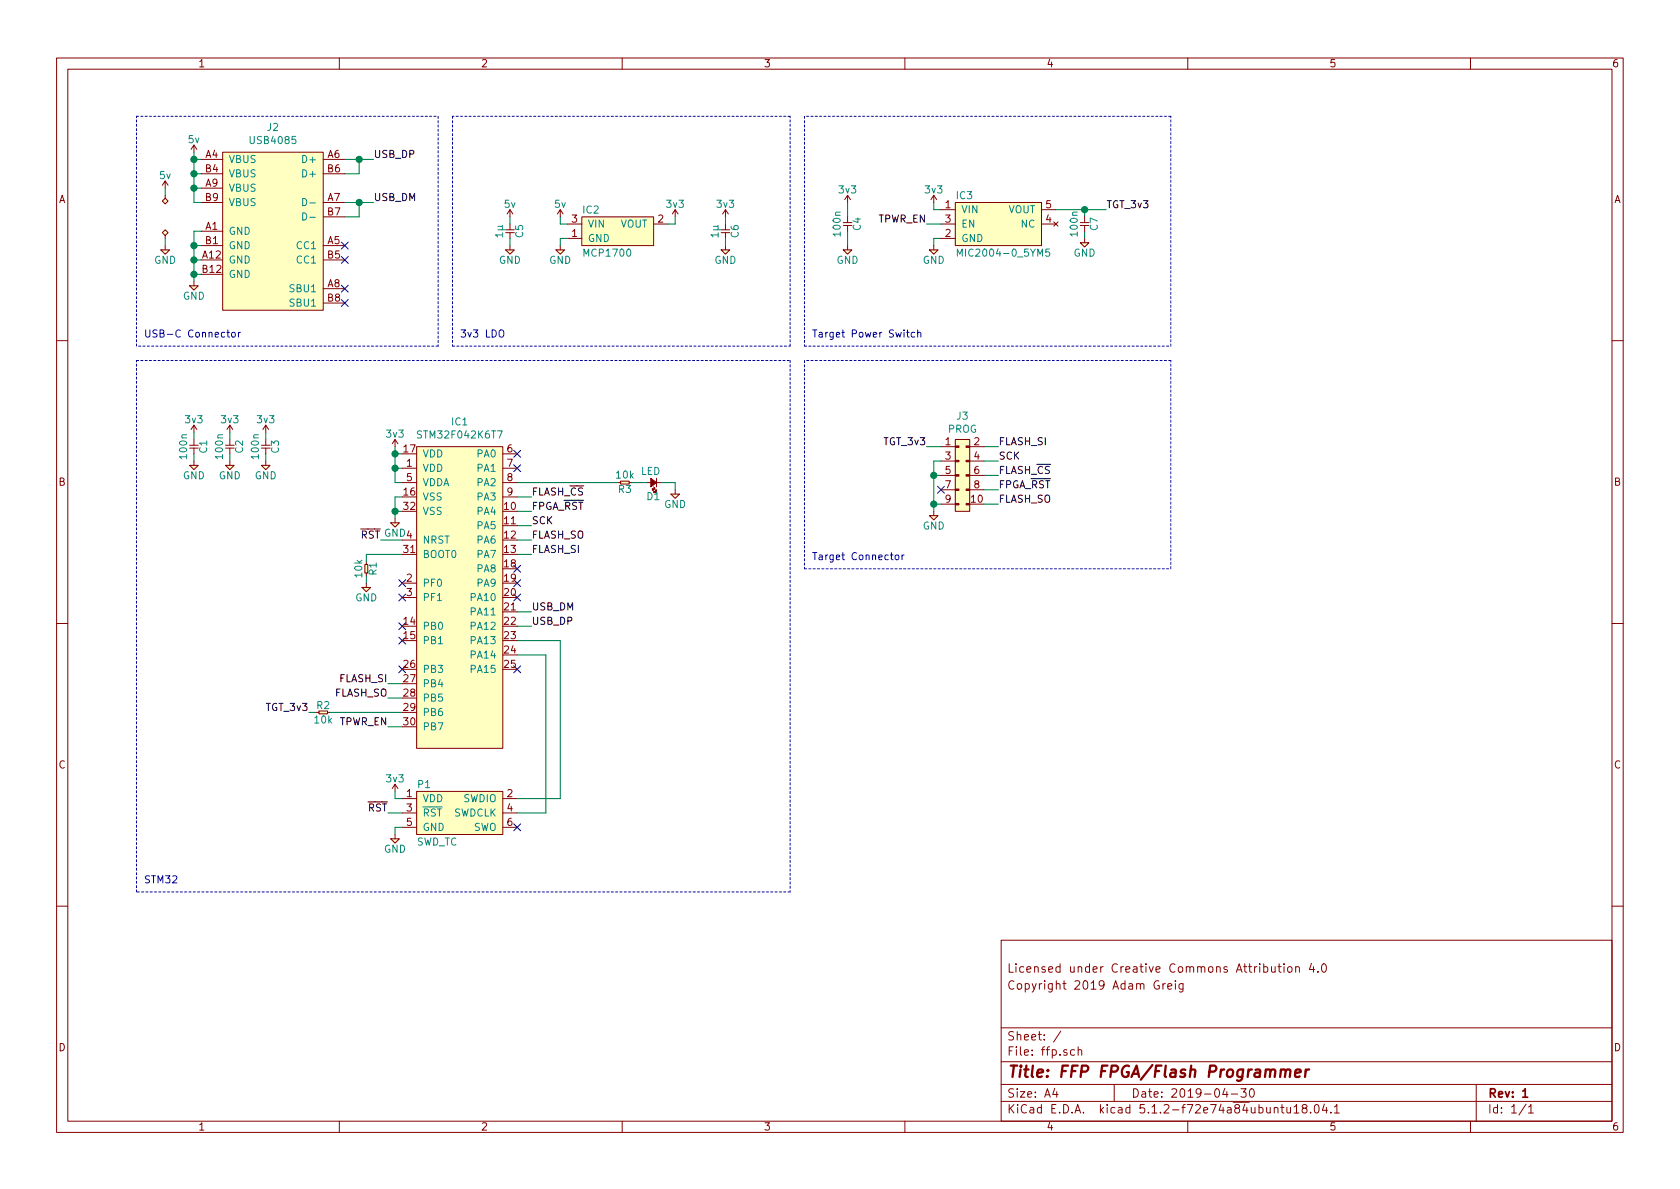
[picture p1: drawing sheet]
EESchema Schematic File Version 4
LIBS:ffp-cache
EELAYER 29 0
EELAYER END
$Descr A4 11693 8268
encoding utf-8
Sheet 1 1
Title "FFP FPGA/Flash Programmer"
Date "2019-04-30"
Rev "1"
Comp ""
Comment1 ""
Comment2 "Copyright 2019 Adam Greig"
Comment3 "Licensed under Creative Commons Attribution 4.0"
Comment4 ""
$EndDescr
$Comp
L agg:USB4085 J2
U 1 1
P 1900 1600
F 0 "J2" H 1900 2325 50  0000 C CNN
F 1 "USB4085" H 1900 2234 50  0000 C CNN
F 2 "agg:USB4085" H 1550 900 50  0001 L CNN
F 3 "https://gct.co/connector/usb4085" H 1550 800 50  0001 L CNN
F 4 "2924867" H 1550 700 50  0001 L CNN "Farnell"
	1    1900 1600
	1    0    0    -1  
$EndComp
Wire Wire Line
	3600 4250 3700 4250
Wire Wire Line
	3600 4350 3700 4350
Text Label 3700 4250 0    50   ~ 0
USB_DM
Text Label 3700 4350 0    50   ~ 0
USB_DP
Wire Wire Line
	3600 3750 3700 3750
Wire Wire Line
	3600 3850 3700 3850
Text Label 3700 3750 0    50   ~ 0
FLASH_SO
Text Label 3700 3850 0    50   ~ 0
FLASH_SI
Wire Wire Line
	3600 3650 3700 3650
Text Label 3700 3650 0    50   ~ 0
SCK
Wire Wire Line
	3600 3550 3700 3550
Wire Wire Line
	3600 3450 3700 3450
Text Label 2700 4750 2    50   ~ 0
FLASH_SI
Wire Wire Line
	2700 4750 2800 4750
Text Label 2700 4850 2    50   ~ 0
FLASH_SO
Wire Wire Line
	2700 4850 2800 4850
$Comp
L agg:SWD_TC P1
U 1 1
P 3200 5650
F 0 "P1" H 2900 5850 50  0000 L CNN
F 1 "SWD_TC" H 2900 5450 50  0000 L CNN
F 2 "agg:TC2030-NL" H 2900 5350 50  0001 L CNN
F 3 "" H 2800 5750 50  0001 C CNN
	1    3200 5650
	1    0    0    -1  
$EndComp
$Comp
L agg:3v3 #PWR0101
U 1 1
P 2750 5500
F 0 "#PWR0101" H 2750 5610 50  0001 L CNN
F 1 "3v3" H 2750 5590 50  0000 C CNN
F 2 "" H 2750 5500 50  0001 C CNN
F 3 "" H 2750 5500 50  0001 C CNN
	1    2750 5500
	1    0    0    -1  
$EndComp
$Comp
L agg:GND #PWR0102
U 1 1
P 2750 5800
F 0 "#PWR0102" H 2620 5840 50  0001 L CNN
F 1 "GND" H 2750 5700 50  0000 C CNN
F 2 "" H 2750 5800 50  0001 C CNN
F 3 "" H 2750 5800 50  0001 C CNN
	1    2750 5800
	1    0    0    -1  
$EndComp
Wire Wire Line
	2750 5500 2750 5550
Wire Wire Line
	2750 5550 2800 5550
Wire Wire Line
	2800 5750 2750 5750
Wire Wire Line
	2750 5750 2750 5800
Wire Wire Line
	2800 5650 2700 5650
Text Label 2700 5650 2    50   ~ 0
~RST
Text Label 2650 3750 2    50   ~ 0
~RST
Wire Wire Line
	2650 3750 2800 3750
Wire Wire Line
	3600 5550 3900 5550
Wire Wire Line
	3900 5550 3900 4450
Wire Wire Line
	3900 4450 3600 4450
Wire Wire Line
	3600 5650 3800 5650
Wire Wire Line
	3800 5650 3800 4550
Wire Wire Line
	3800 4550 3600 4550
NoConn ~ 3600 4650
NoConn ~ 3600 5750
$Comp
L agg:R R1
U 1 1
P 2550 3900
F 0 "R1" H 2600 3950 50  0000 C CNN
F 1 "10k" H 2600 3850 50  0000 C CNN
F 2 "agg:0603" H 2550 3900 50  0001 C CNN
F 3 "" H 2550 3900 50  0001 C CNN
F 4 "2447230" H 2550 3900 50  0001 C CNN "Farnell"
	1    2550 3900
	0    1    1    0   
$EndComp
$Comp
L agg:GND #PWR0103
U 1 1
P 2550 4050
F 0 "#PWR0103" H 2420 4090 50  0001 L CNN
F 1 "GND" H 2550 3950 50  0000 C CNN
F 2 "" H 2550 4050 50  0001 C CNN
F 3 "" H 2550 4050 50  0001 C CNN
	1    2550 4050
	1    0    0    -1  
$EndComp
Wire Wire Line
	2550 4050 2550 4000
Wire Wire Line
	2800 3850 2550 3850
NoConn ~ 2800 4050
NoConn ~ 2800 4150
Wire Wire Line
	2550 3850 2550 3900
$Comp
L agg:3v3 #PWR0105
U 1 1
P 2750 3100
F 0 "#PWR0105" H 2750 3210 50  0001 L CNN
F 1 "3v3" H 2750 3190 50  0000 C CNN
F 2 "" H 2750 3100 50  0001 C CNN
F 3 "" H 2750 3100 50  0001 C CNN
	1    2750 3100
	1    0    0    -1  
$EndComp
Wire Wire Line
	2750 3100 2750 3150
Wire Wire Line
	2750 3350 2800 3350
Wire Wire Line
	2800 3250 2750 3250
Connection ~ 2750 3250
Wire Wire Line
	2750 3250 2750 3350
Wire Wire Line
	2750 3150 2800 3150
Connection ~ 2750 3150
Wire Wire Line
	2750 3150 2750 3250
$Comp
L agg:GND #PWR0106
U 1 1
P 2750 3600
F 0 "#PWR0106" H 2620 3640 50  0001 L CNN
F 1 "GND" H 2750 3500 50  0000 C CNN
F 2 "" H 2750 3600 50  0001 C CNN
F 3 "" H 2750 3600 50  0001 C CNN
	1    2750 3600
	1    0    0    -1  
$EndComp
Wire Wire Line
	2750 3600 2750 3550
Wire Wire Line
	2750 3450 2800 3450
Wire Wire Line
	2800 3550 2750 3550
Connection ~ 2750 3550
Wire Wire Line
	2750 3550 2750 3450
$Comp
L agg:C C1
U 1 1
P 1350 3050
F 0 "C1" H 1400 3120 50  0000 C CNN
F 1 "100n" H 1400 2980 50  0000 C CNN
F 2 "agg:0603" H 1350 3050 50  0001 C CNN
F 3 "" H 1350 3050 50  0001 C CNN
F 4 "1759122" H 1350 3050 50  0001 C CNN "Farnell"
	1    1350 3050
	0    1    1    0   
$EndComp
$Comp
L agg:GND #PWR0107
U 1 1
P 1350 3200
F 0 "#PWR0107" H 1220 3240 50  0001 L CNN
F 1 "GND" H 1350 3100 50  0000 C CNN
F 2 "" H 1350 3200 50  0001 C CNN
F 3 "" H 1350 3200 50  0001 C CNN
	1    1350 3200
	1    0    0    -1  
$EndComp
$Comp
L agg:3v3 #PWR0108
U 1 1
P 1350 3000
F 0 "#PWR0108" H 1350 3110 50  0001 L CNN
F 1 "3v3" H 1350 3090 50  0000 C CNN
F 2 "" H 1350 3000 50  0001 C CNN
F 3 "" H 1350 3000 50  0001 C CNN
	1    1350 3000
	1    0    0    -1  
$EndComp
Wire Wire Line
	1350 3000 1350 3050
Wire Wire Line
	1350 3150 1350 3200
$Comp
L agg:C C2
U 1 1
P 1600 3050
F 0 "C2" H 1650 3120 50  0000 C CNN
F 1 "100n" H 1650 2980 50  0000 C CNN
F 2 "agg:0603" H 1600 3050 50  0001 C CNN
F 3 "" H 1600 3050 50  0001 C CNN
F 4 "1759122" H 1600 3050 50  0001 C CNN "Farnell"
	1    1600 3050
	0    1    1    0   
$EndComp
$Comp
L agg:GND #PWR0109
U 1 1
P 1600 3200
F 0 "#PWR0109" H 1470 3240 50  0001 L CNN
F 1 "GND" H 1600 3100 50  0000 C CNN
F 2 "" H 1600 3200 50  0001 C CNN
F 3 "" H 1600 3200 50  0001 C CNN
	1    1600 3200
	1    0    0    -1  
$EndComp
$Comp
L agg:3v3 #PWR0110
U 1 1
P 1600 3000
F 0 "#PWR0110" H 1600 3110 50  0001 L CNN
F 1 "3v3" H 1600 3090 50  0000 C CNN
F 2 "" H 1600 3000 50  0001 C CNN
F 3 "" H 1600 3000 50  0001 C CNN
	1    1600 3000
	1    0    0    -1  
$EndComp
Wire Wire Line
	1600 3000 1600 3050
Wire Wire Line
	1600 3150 1600 3200
$Comp
L agg:C C3
U 1 1
P 1850 3050
F 0 "C3" H 1900 3120 50  0000 C CNN
F 1 "100n" H 1900 2980 50  0000 C CNN
F 2 "agg:0603" H 1850 3050 50  0001 C CNN
F 3 "" H 1850 3050 50  0001 C CNN
F 4 "1759122" H 1850 3050 50  0001 C CNN "Farnell"
	1    1850 3050
	0    1    1    0   
$EndComp
$Comp
L agg:GND #PWR0111
U 1 1
P 1850 3200
F 0 "#PWR0111" H 1720 3240 50  0001 L CNN
F 1 "GND" H 1850 3100 50  0000 C CNN
F 2 "" H 1850 3200 50  0001 C CNN
F 3 "" H 1850 3200 50  0001 C CNN
	1    1850 3200
	1    0    0    -1  
$EndComp
$Comp
L agg:3v3 #PWR0112
U 1 1
P 1850 3000
F 0 "#PWR0112" H 1850 3110 50  0001 L CNN
F 1 "3v3" H 1850 3090 50  0000 C CNN
F 2 "" H 1850 3000 50  0001 C CNN
F 3 "" H 1850 3000 50  0001 C CNN
	1    1850 3000
	1    0    0    -1  
$EndComp
Wire Wire Line
	1850 3000 1850 3050
Wire Wire Line
	1850 3150 1850 3200
$Comp
L agg:5v #PWR0113
U 1 1
P 1350 1050
F 0 "#PWR0113" H 1350 1160 50  0001 L CNN
F 1 "5v" H 1350 1140 50  0000 C CNN
F 2 "" H 1350 1050 50  0001 C CNN
F 3 "" H 1350 1050 50  0001 C CNN
	1    1350 1050
	1    0    0    -1  
$EndComp
Wire Wire Line
	1400 1400 1350 1400
Wire Wire Line
	1350 1400 1350 1300
Wire Wire Line
	1400 1300 1350 1300
Connection ~ 1350 1300
Wire Wire Line
	1350 1300 1350 1200
Wire Wire Line
	1400 1200 1350 1200
Connection ~ 1350 1200
Wire Wire Line
	1350 1200 1350 1100
Wire Wire Line
	1400 1100 1350 1100
Connection ~ 1350 1100
Wire Wire Line
	1350 1100 1350 1050
$Comp
L agg:GND #PWR0114
U 1 1
P 1350 1950
F 0 "#PWR0114" H 1220 1990 50  0001 L CNN
F 1 "GND" H 1350 1850 50  0000 C CNN
F 2 "" H 1350 1950 50  0001 C CNN
F 3 "" H 1350 1950 50  0001 C CNN
	1    1350 1950
	1    0    0    -1  
$EndComp
Wire Wire Line
	1350 1950 1350 1900
Wire Wire Line
	1350 1600 1400 1600
Wire Wire Line
	1400 1700 1350 1700
Connection ~ 1350 1700
Wire Wire Line
	1350 1700 1350 1600
Wire Wire Line
	1350 1800 1400 1800
Connection ~ 1350 1800
Wire Wire Line
	1350 1800 1350 1700
Wire Wire Line
	1400 1900 1350 1900
Connection ~ 1350 1900
Wire Wire Line
	1350 1900 1350 1800
Wire Wire Line
	2400 1100 2500 1100
Wire Wire Line
	2400 1200 2500 1200
Wire Wire Line
	2500 1200 2500 1100
Connection ~ 2500 1100
Wire Wire Line
	2500 1100 2600 1100
Wire Wire Line
	2400 1400 2500 1400
Wire Wire Line
	2400 1500 2500 1500
Wire Wire Line
	2500 1500 2500 1400
Connection ~ 2500 1400
Wire Wire Line
	2500 1400 2600 1400
NoConn ~ 2400 1700
NoConn ~ 2400 1800
NoConn ~ 2400 2000
NoConn ~ 2400 2100
Text Label 2600 1100 0    50   ~ 0
USB_DP
Text Label 2600 1400 0    50   ~ 0
USB_DM
$Comp
L agg:MCP1700 IC2
U 1 1
P 4250 1550
F 0 "IC2" H 4050 1650 50  0000 L CNN
F 1 "MCP1700" H 4050 1350 50  0000 L CNN
F 2 "agg:SOT-23" H 4050 1250 50  0001 L CNN
F 3 "" H 4050 1150 50  0001 L CNN
F 4 "1296592" H 4050 1050 50  0001 L CNN "Farnell"
	1    4250 1550
	1    0    0    -1  
$EndComp
$Comp
L agg:5v #PWR0115
U 1 1
P 3900 1500
F 0 "#PWR0115" H 3900 1610 50  0001 L CNN
F 1 "5v" H 3900 1590 50  0000 C CNN
F 2 "" H 3900 1500 50  0001 C CNN
F 3 "" H 3900 1500 50  0001 C CNN
	1    3900 1500
	1    0    0    -1  
$EndComp
Wire Wire Line
	3900 1500 3900 1550
Wire Wire Line
	3900 1550 3950 1550
$Comp
L agg:GND #PWR0116
U 1 1
P 3900 1700
F 0 "#PWR0116" H 3770 1740 50  0001 L CNN
F 1 "GND" H 3900 1600 50  0000 C CNN
F 2 "" H 3900 1700 50  0001 C CNN
F 3 "" H 3900 1700 50  0001 C CNN
	1    3900 1700
	1    0    0    -1  
$EndComp
Wire Wire Line
	3900 1700 3900 1650
Wire Wire Line
	3900 1650 3950 1650
$Comp
L agg:3v3 #PWR0117
U 1 1
P 4700 1500
F 0 "#PWR0117" H 4700 1610 50  0001 L CNN
F 1 "3v3" H 4700 1590 50  0000 C CNN
F 2 "" H 4700 1500 50  0001 C CNN
F 3 "" H 4700 1500 50  0001 C CNN
	1    4700 1500
	1    0    0    -1  
$EndComp
Wire Wire Line
	4650 1550 4700 1550
Wire Wire Line
	4700 1550 4700 1500
$Comp
L agg:C C5
U 1 1
P 3550 1550
F 0 "C5" H 3600 1620 50  0000 C CNN
F 1 "1µ" H 3600 1480 50  0000 C CNN
F 2 "agg:0603" H 3550 1550 50  0001 C CNN
F 3 "" H 3550 1550 50  0001 C CNN
F 4 "2768389" H 3550 1550 50  0001 C CNN "Farnell"
	1    3550 1550
	0    1    1    0   
$EndComp
$Comp
L agg:GND #PWR0118
U 1 1
P 3550 1700
F 0 "#PWR0118" H 3420 1740 50  0001 L CNN
F 1 "GND" H 3550 1600 50  0000 C CNN
F 2 "" H 3550 1700 50  0001 C CNN
F 3 "" H 3550 1700 50  0001 C CNN
	1    3550 1700
	1    0    0    -1  
$EndComp
Wire Wire Line
	3550 1500 3550 1550
Wire Wire Line
	3550 1650 3550 1700
$Comp
L agg:5v #PWR0119
U 1 1
P 3550 1500
F 0 "#PWR0119" H 3550 1610 50  0001 L CNN
F 1 "5v" H 3550 1590 50  0000 C CNN
F 2 "" H 3550 1500 50  0001 C CNN
F 3 "" H 3550 1500 50  0001 C CNN
	1    3550 1500
	1    0    0    -1  
$EndComp
$Comp
L agg:C C6
U 1 1
P 5050 1550
F 0 "C6" H 5100 1620 50  0000 C CNN
F 1 "1µ" H 5100 1480 50  0000 C CNN
F 2 "agg:0603" H 5050 1550 50  0001 C CNN
F 3 "" H 5050 1550 50  0001 C CNN
F 4 "2768389" H 5050 1550 50  0001 C CNN "Farnell"
	1    5050 1550
	0    1    1    0   
$EndComp
$Comp
L agg:GND #PWR0120
U 1 1
P 5050 1700
F 0 "#PWR0120" H 4920 1740 50  0001 L CNN
F 1 "GND" H 5050 1600 50  0000 C CNN
F 2 "" H 5050 1700 50  0001 C CNN
F 3 "" H 5050 1700 50  0001 C CNN
	1    5050 1700
	1    0    0    -1  
$EndComp
$Comp
L agg:3v3 #PWR0121
U 1 1
P 5050 1500
F 0 "#PWR0121" H 5050 1610 50  0001 L CNN
F 1 "3v3" H 5050 1590 50  0000 C CNN
F 2 "" H 5050 1500 50  0001 C CNN
F 3 "" H 5050 1500 50  0001 C CNN
	1    5050 1500
	1    0    0    -1  
$EndComp
Wire Wire Line
	5050 1500 5050 1550
Wire Wire Line
	5050 1650 5050 1700
Connection ~ 7550 1450
Wire Wire Line
	7550 1650 7550 1600
$Comp
L agg:GND #PWR0122
U 1 1
P 7550 1650
F 0 "#PWR0122" H 7420 1690 50  0001 L CNN
F 1 "GND" H 7550 1550 50  0000 C CNN
F 2 "" H 7550 1650 50  0001 C CNN
F 3 "" H 7550 1650 50  0001 C CNN
	1    7550 1650
	1    0    0    -1  
$EndComp
Wire Wire Line
	7550 1450 7550 1500
Wire Wire Line
	7350 1450 7550 1450
$Comp
L agg:C C7
U 1 1
P 7550 1500
F 0 "C7" H 7600 1570 50  0000 C CNN
F 1 "100n" H 7600 1430 50  0000 C CNN
F 2 "agg:0603" H 7550 1500 50  0001 C CNN
F 3 "" H 7550 1500 50  0001 C CNN
F 4 "1759122" H 7550 1500 50  0001 C CNN "Farnell"
	1    7550 1500
	0    1    1    0   
$EndComp
Wire Wire Line
	5900 1600 5900 1700
Wire Wire Line
	5900 1400 5900 1500
$Comp
L agg:3v3 #PWR0123
U 1 1
P 5900 1400
F 0 "#PWR0123" H 5900 1510 50  0001 L CNN
F 1 "3v3" H 5900 1490 50  0000 C CNN
F 2 "" H 5900 1400 50  0001 C CNN
F 3 "" H 5900 1400 50  0001 C CNN
	1    5900 1400
	1    0    0    -1  
$EndComp
$Comp
L agg:GND #PWR0124
U 1 1
P 5900 1700
F 0 "#PWR0124" H 5770 1740 50  0001 L CNN
F 1 "GND" H 5900 1600 50  0000 C CNN
F 2 "" H 5900 1700 50  0001 C CNN
F 3 "" H 5900 1700 50  0001 C CNN
	1    5900 1700
	1    0    0    -1  
$EndComp
$Comp
L agg:C C4
U 1 1
P 5900 1500
F 0 "C4" H 5950 1570 50  0000 C CNN
F 1 "100n" H 5950 1430 50  0000 C CNN
F 2 "agg:0603" H 5900 1500 50  0001 C CNN
F 3 "" H 5900 1500 50  0001 C CNN
F 4 "1759122" H 5900 1500 50  0001 C CNN "Farnell"
	1    5900 1500
	0    1    1    0   
$EndComp
Wire Wire Line
	6500 1650 6500 1700
Wire Wire Line
	6500 1650 6550 1650
$Comp
L agg:GND #PWR0125
U 1 1
P 6500 1700
F 0 "#PWR0125" H 6370 1740 50  0001 L CNN
F 1 "GND" H 6500 1600 50  0000 C CNN
F 2 "" H 6500 1700 50  0001 C CNN
F 3 "" H 6500 1700 50  0001 C CNN
	1    6500 1700
	1    0    0    -1  
$EndComp
Wire Wire Line
	6500 1450 6550 1450
Wire Wire Line
	6500 1400 6500 1450
$Comp
L agg:3v3 #PWR0126
U 1 1
P 6500 1400
F 0 "#PWR0126" H 6500 1510 50  0001 L CNN
F 1 "3v3" H 6500 1490 50  0000 C CNN
F 2 "" H 6500 1400 50  0001 C CNN
F 3 "" H 6500 1400 50  0001 C CNN
	1    6500 1400
	1    0    0    -1  
$EndComp
$Comp
L agg:MIC2004-0_5YM5 IC3
U 1 1
P 6950 1550
F 0 "IC3" H 6650 1750 50  0000 L CNN
F 1 "MIC2004-0_5YM5" H 6650 1350 50  0000 L CNN
F 2 "agg:SOT-23-5" H 6650 1250 50  0001 L CNN
F 3 "http://ww1.microchip.com/downloads/en/DeviceDoc/mic20xx.pdf" H 6650 1150 50  0001 L CNN
F 4 "2509877" H 6650 1050 50  0001 L CNN "Farnell"
	1    6950 1550
	1    0    0    -1  
$EndComp
Wire Wire Line
	7550 1450 7700 1450
Text Label 6950 3200 0    50   ~ 0
SCK
Text Label 6950 3400 0    50   ~ 0
FPGA_~RST
Text Label 6950 3300 0    50   ~ 0
FLASH_~CS
Text Label 6950 3500 0    50   ~ 0
FLASH_SO
Text Label 6950 3100 0    50   ~ 0
FLASH_SI
Wire Wire Line
	6850 3500 6950 3500
Wire Wire Line
	6850 3400 6950 3400
Wire Wire Line
	6850 3300 6950 3300
Wire Wire Line
	6850 3200 6950 3200
Wire Wire Line
	6850 3100 6950 3100
NoConn ~ 6550 3400
Wire Wire Line
	6500 3500 6500 3550
Connection ~ 6500 3500
Wire Wire Line
	6550 3500 6500 3500
Wire Wire Line
	6500 3300 6500 3500
Connection ~ 6500 3300
Wire Wire Line
	6550 3300 6500 3300
Wire Wire Line
	6500 3200 6500 3300
Wire Wire Line
	6550 3200 6500 3200
$Comp
L agg:GND #PWR0127
U 1 1
P 6500 3550
F 0 "#PWR0127" H 6370 3590 50  0001 L CNN
F 1 "GND" H 6500 3450 50  0000 C CNN
F 2 "" H 6500 3550 50  0001 C CNN
F 3 "" H 6500 3550 50  0001 C CNN
	1    6500 3550
	1    0    0    -1  
$EndComp
$Comp
L agg:CONN_02x05 J3
U 1 1
P 6750 3100
F 0 "J3" H 6700 3315 50  0000 C CNN
F 1 "PROG" H 6700 3224 50  0000 C CNN
F 2 "agg:FTSH-105-01-L-DV-K" H 6750 3100 50  0001 C CNN
F 3 "" H 6750 3100 50  0001 C CNN
F 4 "2856437" H 6750 3100 50  0001 C CNN "Farnell"
	1    6750 3100
	1    0    0    -1  
$EndComp
Wire Wire Line
	6550 3100 6450 3100
Text Label 6450 3100 2    50   ~ 0
TGT_3v3
Text Label 7700 1450 0    50   ~ 0
TGT_3v3
Wire Wire Line
	6550 1550 6450 1550
Text Label 6450 1550 2    50   ~ 0
TPWR_EN
Text Label 2700 5050 2    50   ~ 0
TPWR_EN
Text Label 2150 4950 2    50   ~ 0
TGT_3v3
NoConn ~ 3600 3150
NoConn ~ 3600 3250
NoConn ~ 3600 3950
NoConn ~ 3600 4050
NoConn ~ 3600 4150
$Comp
L agg:5v #PWR0128
U 1 1
P 1150 1300
F 0 "#PWR0128" H 1150 1410 50  0001 L CNN
F 1 "5v" H 1150 1390 50  0000 C CNN
F 2 "" H 1150 1300 50  0001 C CNN
F 3 "" H 1150 1300 50  0001 C CNN
	1    1150 1300
	1    0    0    -1  
$EndComp
$Comp
L agg:GND #PWR0129
U 1 1
P 1150 1700
F 0 "#PWR0129" H 1020 1740 50  0001 L CNN
F 1 "GND" H 1150 1600 50  0000 C CNN
F 2 "" H 1150 1700 50  0001 C CNN
F 3 "" H 1150 1700 50  0001 C CNN
	1    1150 1700
	1    0    0    -1  
$EndComp
$Comp
L agg:PWR #FLG0101
U 1 1
P 1150 1350
F 0 "#FLG0101" H 1150 1510 50  0001 C CNN
F 1 "PWR" H 1150 1440 50  0001 C CNN
F 2 "" H 1150 1350 50  0001 C CNN
F 3 "" H 1150 1350 50  0001 C CNN
	1    1150 1350
	-1   0    0    1   
$EndComp
$Comp
L agg:PWR #FLG0102
U 1 1
P 1150 1650
F 0 "#FLG0102" H 1150 1810 50  0001 C CNN
F 1 "PWR" H 1150 1740 50  0001 C CNN
F 2 "" H 1150 1650 50  0001 C CNN
F 3 "" H 1150 1650 50  0001 C CNN
	1    1150 1650
	1    0    0    -1  
$EndComp
Wire Wire Line
	1150 1350 1150 1300
Wire Wire Line
	1150 1650 1150 1700
$Comp
L agg:R R2
U 1 1
P 2200 4950
F 0 "R2" H 2250 5000 50  0000 C CNN
F 1 "10k" H 2250 4900 50  0000 C CNN
F 2 "agg:0603" H 2200 4950 50  0001 C CNN
F 3 "" H 2200 4950 50  0001 C CNN
F 4 "2447230" H 2200 4950 50  0001 C CNN "Farnell"
	1    2200 4950
	1    0    0    -1  
$EndComp
Wire Wire Line
	2150 4950 2200 4950
Wire Wire Line
	2300 4950 2800 4950
NoConn ~ 2800 4650
NoConn ~ 2800 4450
Wire Wire Line
	2700 5050 2800 5050
NoConn ~ 2800 4350
Text Label 3700 3550 0    50   ~ 0
FPGA_~RST
Text Label 3700 3450 0    50   ~ 0
FLASH_~CS
$Comp
L agg:LED D1
U 1 1
P 4600 3350
F 0 "D1" H 4600 3450 50  0000 L CNN
F 1 "LED" H 4600 3275 50  0000 L CNN
F 2 "agg:0603-LED" H 4600 3350 50  0001 C CNN
F 3 "" H 4600 3350 50  0001 C CNN
F 4 "2610409" H 4600 3350 50  0001 C CNN "Farnell"
	1    4600 3350
	-1   0    0    1   
$EndComp
$Comp
L agg:R R3
U 1 1
P 4400 3350
F 0 "R3" H 4450 3400 50  0000 C CNN
F 1 "10k" H 4450 3300 50  0000 C CNN
F 2 "agg:0603" H 4400 3350 50  0001 C CNN
F 3 "" H 4400 3350 50  0001 C CNN
F 4 "2447230" H 4400 3350 50  0001 C CNN "Farnell"
	1    4400 3350
	-1   0    0    1   
$EndComp
Wire Wire Line
	4400 3350 4500 3350
$Comp
L agg:GND #PWR0104
U 1 1
P 4700 3400
F 0 "#PWR0104" H 4570 3440 50  0001 L CNN
F 1 "GND" H 4700 3300 50  0000 C CNN
F 2 "" H 4700 3400 50  0001 C CNN
F 3 "" H 4700 3400 50  0001 C CNN
	1    4700 3400
	1    0    0    -1  
$EndComp
Wire Wire Line
	4600 3350 4700 3350
Wire Wire Line
	4700 3350 4700 3400
Wire Notes Line
	950  800  3050 800 
Wire Notes Line
	3050 800  3050 2400
Wire Notes Line
	3050 2400 950  2400
Wire Notes Line
	950  2400 950  800 
Text Notes 1000 2350 0    50   ~ 0
USB-C Connector
Wire Notes Line
	3150 800  3150 2400
Wire Notes Line
	3150 2400 5500 2400
Wire Notes Line
	5500 2400 5500 800 
Wire Notes Line
	5500 800  3150 800 
Text Notes 3200 2350 0    50   ~ 0
3v3 LDO
Wire Notes Line
	5600 800  5600 2400
Wire Notes Line
	5600 2400 8150 2400
Wire Notes Line
	8150 2400 8150 800 
Wire Notes Line
	8150 800  5600 800 
Text Notes 5650 2350 0    50   ~ 0
Target Power Switch
Wire Notes Line
	5600 2500 5600 3950
Wire Notes Line
	5600 3950 8150 3950
Wire Notes Line
	8150 3950 8150 2500
Wire Notes Line
	8150 2500 5600 2500
Text Notes 5650 3900 0    50   ~ 0
Target Connector
Wire Notes Line
	950  2500 5500 2500
Wire Notes Line
	5500 2500 5500 6200
Wire Notes Line
	5500 6200 950  6200
Wire Notes Line
	950  6200 950  2500
Text Notes 1000 6150 0    50   ~ 0
STM32
Wire Wire Line
	3600 3350 4300 3350
$Comp
L agg:STM32F0xxKxTx IC1
U 1 1
P 3200 4150
F 0 "IC1" H 3200 5375 50  0000 C CNN
F 1 "STM32F042K6T7" H 3200 5284 50  0000 C CNN
F 2 "agg:LQFP-32" H 2900 2950 50  0001 L CNN
F 3 "https://www.st.com/resource/en/datasheet/stm32f042k6.pdf" H 2900 2850 50  0001 L CNN
F 4 "2469553" H 2900 2750 50  0001 L CNN "Farnell"
	1    3200 4150
	1    0    0    -1  
$EndComp
$EndSCHEMATC
